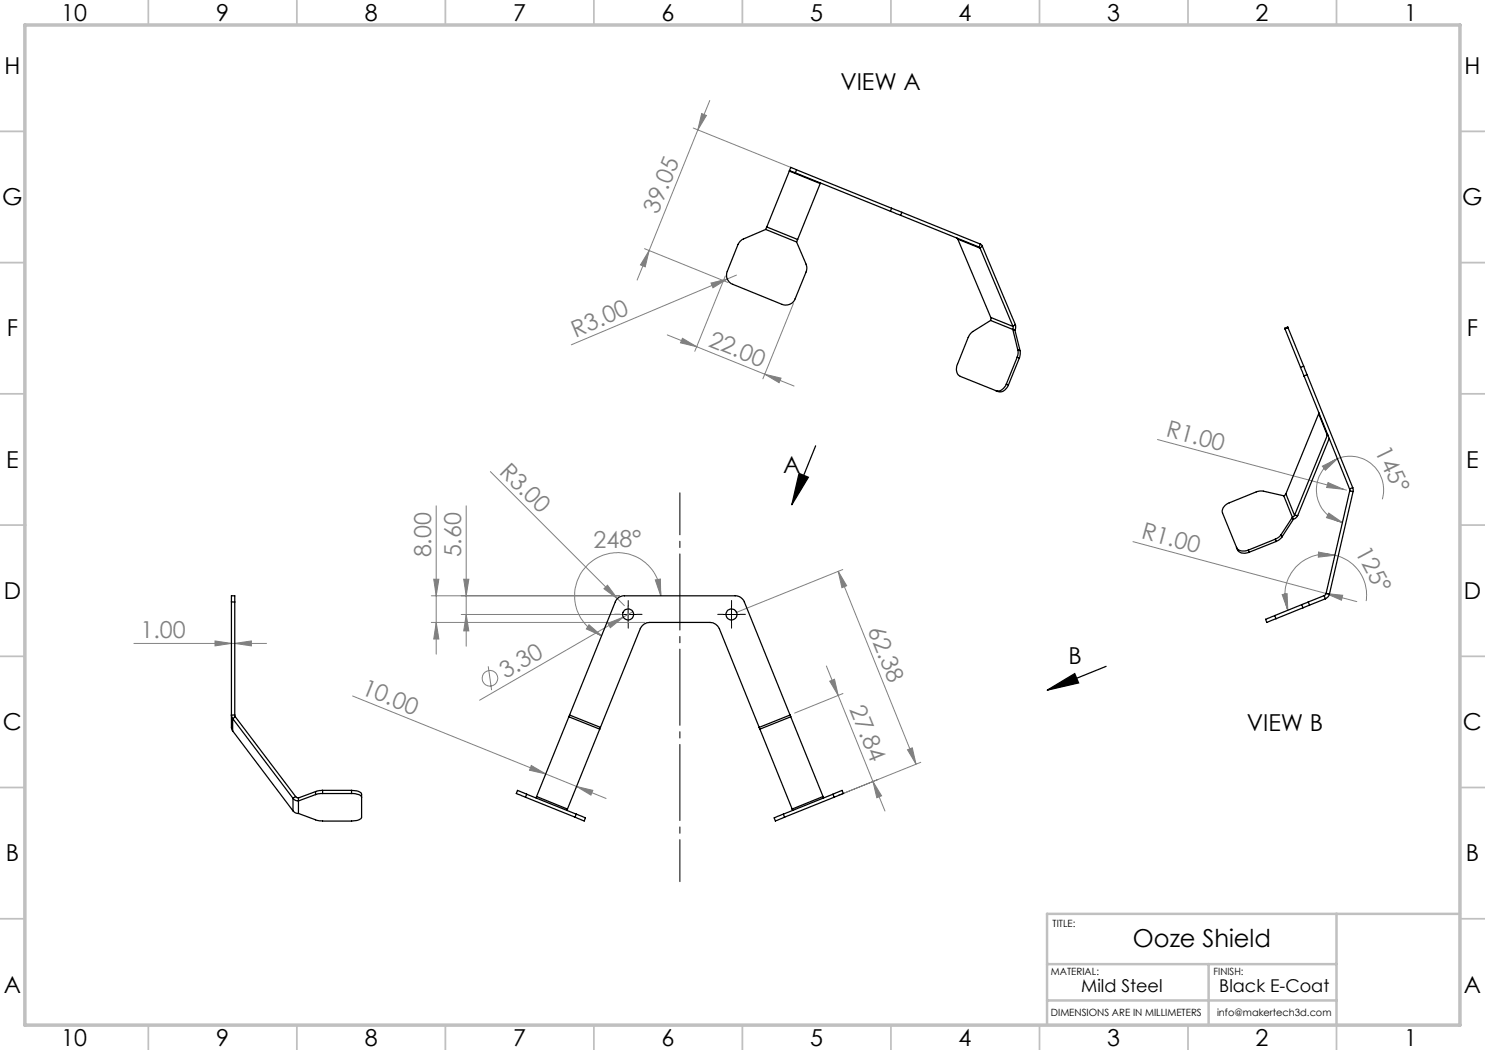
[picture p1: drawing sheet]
<svg xmlns="http://www.w3.org/2000/svg" width="297mm" height="210mm" viewBox="0 0 297 210" stroke-linecap="round" stroke-linejoin="round" font-family="sans-serif">
<g fill="none" stroke="#808080" stroke-width=".2">
<path d="M138.6 25.6l19.8 8M140.3 22.7l1 .4-1.7 2.9zM142 20.1l-12.2 30M128.9 49.7l16.7 6.8M129.8 50.1l-2.4 5.9M129.8 50.1l-.8 3.3-.9-.4zM142.2 56.6l3.3-.8-2.9 1.8zM145.1 55.2l-6.1 15.1M145.5 55.8l-31.2 13.2M147.3 55l-1.8 .8M133.5 67l5.8 2.3M136.5 67.7l2.8 1.6-3.2-.7z"/>
<path d="M139.3 69.3l19.5 7.9M153 74.9l3.2 .7-.4 .9zM158.7 60.7l-6.1 15.1M98.1 94.3l25.4 25.4M231.5 87.9l37.2 10M264.5 93.2l3-1.5-2.4 2.3zM265.6 96.5l3.1 1.4-3.4-.4zM267.5 91.7a6.7 6.7 0 0 0-4.2 6.8 6.7 6.7 0 0 0 5.2 6M267.5 91.7a6.7 6.7 0 0 1 7 1.3 6.7 6.7 0 0 1 2 6.9M268.7 97.9l.6 .1M86.3 119.2h37.6M86.7 115.8h1.1l-.6 3.4z"/>
<path d="M87.2 101.2v29.6M92.7 115.8h1.1l-.6 3.4zM93.2 101.2v28M120.8 117.7l.7-.7 2 2.7zM123.5 119.7l1.4 1.4M131.1 116l1-.2 .1 3.4zM132.2 119.2a8.6 8.6 0 0 0-13.5-7.2 8.6 8.6 0 0 0 1.6 15.1M167.6 114.3l1.7 2.8-.9 .4zM167.6 114.3l15.6 38.5M168.6 113.9l-21.4 8.6M226.6 108.3l38.6 10.4M256.4 118.9l1-.2 .2 3.4z"/>
<path d="M263.7 110.4l3.3 .6-3.3 .4zM265.2 118.7l3.3 .4-.2 .9zM265.2 118.7l6.2 1.6M265.7 102.6l2.8 1.9-3.2-1zM267 111a8.2 8.2 0 0 0-9.4 11.1M267 111a8.1 8.1 0 0 1 6.2 9.2M26.8 128.7h26.5M43 128.2l3.3 .5-3.3 .5zM47 128.7l3.3-.5v1zM70.5 139.2l44.8 18.1M86.3 124.5h42.6M87.2 124.5l.6 3.3h-1.1z"/>
<path d="M92.3 122.9h32.3M93.2 122.9l.6 3.3h-1.1zM97.6 133.3l.7 4.7M117.8 124.9l2.5 2.2-3-1.3zM121.6 124.7l3.1-1.3-2.6 2.1zM124.7 123.4l-28.8 16.6M126.6 122.3l-1.9 1.1M165.3 133.2l9.3 23.1M165.9 136.2l1-.4 .7 3.3zM168.6 138.7l-9.7 3.9M106.3 153.1l2.8 1.7-3.2-.8zM115.3 157.3l3.3 .8-.4 .9z"/>
<path d="M115.3 157.3l5.9 2.4M174.6 156.3l1.7 2.9-.9 .4zM174.6 156.3l2.4 5.9M181.5 150l1-.4 .7 3.2zM184.1 152.5l-16.4 6.6"/>
<circle cx="98" cy="135.7" r="1.56"/>
</g>
<path d="M159.8 94.7l1.9 .8-3.3 5.5zM163.1 89.2l-4.7 11.8M209.4 138l5.5-3.3 .8 1.9zM221.2 133.3l-11.8 4.7" fill="none" stroke="#000" stroke-width=".25"/>
<path d="M136 98.6v77.7" fill="none" stroke="#000" stroke-width=".2" stroke-dasharray="15.2 1.3 1.3 1.3" stroke-dashoffset="6.8"/>
<path d="M124 122.9h-1.1M125.6 121.2v-1.1M125.6 124.5v1.1M127.3 122.9h1.1M144.6 122.9h-1.1M146.3 121.2v-1.1M146.3 124.5v1.1M148 122.9h1.1" fill="none" stroke="#000" stroke-width=".2" stroke-dasharray="15.2 1.3 1.3 1.3"/>
<path d="M124 122.9h3.3M125.6 121.2v3.4M144.6 122.9h3.4M146.3 121.2v3.4" fill="none" stroke="#000" stroke-width=".2"/>
<g fill="none" stroke="#c0c0c0" stroke-width=".35">
<path d="M29.7 0v5M59.4 0v5M89.1 0v5M118.8 0v5M148.5 0v5M178.2 0v5M207.9 0v5M237.6 0v5M267.3 0v5M0 26.3h5M292 26.3h5M0 52.5h5"/>
<path d="M292 52.5h5M0 78.8h5M292 78.8h5M0 105h5M5 105h.1M292 105h.1M292 105h5M0 131.3h5M292 131.3h5M0 157.5h5M292 157.5h5M0 183.8h5"/>
<path d="M292 183.8h5M29.7 205v5M59.4 205v5M89.1 205v5M118.8 205v5M148.5 205h.1M148.5 205v5M178.2 205v5M207.9 205v5M237.6 205v5M267.3 205v5"/>
</g>
<path d="M209.4 192.8h57.9M241.7 192.8v12.2M267.3 182.8v22.2M292 182.8h-82.6v22.2M209.4 200.1h57.9" fill="none" stroke="#c0c0c0" stroke-width=".5"/>
<path d="M5 5h287v200h-287z" fill="none" stroke="#c0c0c0" stroke-width=".7"/>
<path d="M159.8 94.7l1.9 .8-3.3 5.5zM209.4 138l5.5-3.3 .8 1.9z" fill="#000"/>
<g fill="#808080">
<path d="M120.8 117.7l.7-.7 2 2.7z"/>
<path d="M265.6 96.5l3.1 1.4-3.4-.4z"/>
<path d="M265.2 118.7l3.3 .4-.2 .9z"/>
<path d="M142.2 56.6l3.3-.8-2.9 1.8z"/>
<path d="M121.6 124.7l3.1-1.3-2.6 2.1z"/>
<path d="M181.5 150l1-.4 .7 3.2zM167.6 114.3l1.7 2.8-.9 .4zM174.6 156.3l1.7 2.9-.9 .4zM165.9 136.2l1-.4 .7 3.3z"/>
<path d="M264.5 93.2l3-1.5-2.4 2.3zM265.7 102.6l2.8 1.9-3.2-1z"/>
<path d="M263.7 110.4l3.3 .6-3.3 .4zM256.4 118.9l1-.2 .2 3.4z"/>
<path d="M47 128.7l3.3-.5v1zM43 128.2l3.3 .5-3.3 .5z"/>
<path d="M117.8 124.9l2.5 2.2-3-1.3zM131.1 116l1-.2 .1 3.4z"/>
<path d="M140.3 22.7l1 .4-1.7 2.9zM129.8 50.1l-.8 3.3-.9-.4z"/>
<path d="M86.7 115.8h1.1l-.6 3.4zM87.2 124.5l.6 3.3h-1.1zM92.7 115.8h1.1l-.6 3.4zM93.2 122.9l.6 3.3h-1.1z"/>
<path d="M106.3 153.1l2.8 1.7-3.2-.8zM115.3 157.3l3.3 .8-.4 .9zM136.5 67.7l2.8 1.6-3.2-.7zM153 74.9l3.2 .7-.4 .9z"/>
</g>
<g fill="none" stroke="#000" stroke-width=".25">
<path d="M157.9 34.2l6.1 2.5M157.9 34.2l-4.5 11.2M157.9 34.1l1.2 .5M157.9 34.1v.1M159.1 34.6l19 7.7M159.3 34l-1.1-.5-.3 .6M159.3 34l-.2 .6M159.3 34l19 7.7M164 36.7l-4.5 11.2M164.1 36.6l-.1 .1M153.1 45.9l-4.6 2-.4 .3-.5 .7-2.1 5.4a1.93 1.93 0 0 0 1 2.6l9.9 4a2.02 2.02 0 0 0 2.6-1.1l2.4-6-.2-1-1.9-4.4M153.1 45.9l6.2 2.5"/>
<path d="M153.4 45.4l-.3 .5M153.4 45.4l6.1 2.5M159.5 47.9l-.2 .5M178.1 42.3l2 .8M178.3 41.7l2.1 .8M178.3 41.7l-.2 .6M180.1 43.1l15.7 6.3M180.4 42.5l-.3 .6M180.4 42.5l15.7 6.3M191.4 47.6l.2 .2M191.6 47.8l4.4 1.8M191.6 47.8l6.6 15.7"/>
<path d="M195.8 49.4l.2 .2M196 49.6l6.6 15.7M196.1 48.8l.4 .4M196.1 48.8l-.3 .6M196.5 49.2l-.5 .4M196.5 49.2l6.6 15.7M198.1 64.1l-3.5 2.2-.6 .5-2.5 6.1a1.85 1.85 0 0 0 .6 2.4l7.1 2.8M198.1 64.1l4.5 1.8M198.2 63.5l-.1 .6M198.2 63.5l4.4 1.8M201.3 76.8a1.85 1.85 0 0 1-2.1 1.3M201.3 76.8l.4 .2"/>
<path d="M201.7 77a1.71 1.71 0 0 1-2.5 1.1M202.6 65.9l1 4M202.6 65.9l.4 .2M202.6 65.3v.6M203 66.1l1 4M203.1 64.9v.7l-.1 .5M203.1 64.9l-.5 .4M203.4 71.4l-2.1 5.4M203.4 71.4l.5 .2M203.6 69.9v.8l-.2 .7M203.6 69.9l.4 .2M203.9 71.6l-2.2 5.4"/>
<path d="M204 70.1v.8l-.1 .7M257 65.8l3.1 7.7M257.6 65.5v-.1l-.7 .2 .1 .2M257.6 65.5l-.6 .3M257.6 65.5l3.1 7.7M260.1 73.5l.7 1.7M260.7 73.2l.7 1.7M260.7 73.2l-.6 .3M260.8 75.2l9.1 22.6M261.4 74.9l-.6 .3M261.4 74.9l9.1 22.6M256.8 99.2l-4.1-1h-.7l-.6 .1-5.5 2.3a1.86 1.86 0 0 0-1.4 2l2.8 6.9"/>
<path d="M256.8 99.2l1.7 4.3M257.2 98.8l-.4 .4M257.2 98.8l1.7 4.3M263.7 82.5v.3M263.7 82.8l1.8 4.3M263.7 82.8l-6.5 16M265.5 86.7v.4M265.5 87.1h.1M265.5 87.1l-6.6 16M265.9 87.7l-6.4 15.4M269.9 97.8v.4M269.9 98.2l.7 .1"/>
<path d="M269.9 98.2l-4.7 20.5M270.5 97.5l.1 .8M270.5 97.5l-.6 .3M270.6 98.3l-4.7 20.5M247.3 109.5a1.73 1.73 0 0 0 2.4 .5M247.3 109.5a1.67 1.67 0 0 0 2.5 .9M249.7 110l.1 .4M255.1 107.8l-5.4 2.2M255.1 107.8l.1 .5M255.2 108.3l-5.4 2.1M256.2 106.9l-.3 .4-.8 .5M256.2 106.9l.2 .5"/>
<path d="M256.4 107.4l-.5 .5-.7 .4M258.5 103.5l-2.3 3.4M258.5 103.5l.2 .4M258.7 103.9l-2.3 3.5M258.9 103.1l-.4 .4M258.9 103.1h.6M259.5 103.1l-.4 .6-.4 .2M264.8 119.1l.3 .7M264.8 119.1l-3.1 1.3M265.1 119.8l-3.2 1.2M265.2 118.7l-.4 .4M265.2 118.7l.7 .1"/>
<path d="M265.9 118.8a1.37 1.37 0 0 1-.8 1M46.3 120.4v25.2l.2 .6M46.3 120.4v-1.2h.7v1.2M46.3 120.4h.7M47 120.4v22.6M255 123.1l-1.9 .8 .3 .6 1.8-.8M255 123.1l.2 .6M260.3 120.9l-5.3 2.2M260.3 120.9l.3 .7M260.6 121.6l-5.4 2.1M261.7 120.4l-1.4 .5M261.7 120.4l.2 .6"/>
<path d="M261.9 121l-1.3 .6M46.5 143.7l12.1 16M46.5 146.2l12.1 16M46.5 143.7v2.5M47 143h-.7l.2 .7M47 143l.1 .4M47.1 143.4l-.6 .3M47.1 143.4l12 15.9M58.6 159.7v2.5M59.1 159.3l.6 .3M59.1 159.3l-.5 .4M59.7 159.6v3.1"/>
<path d="M63.1 158.9l-3.4 1.3-.5-.1-.6-.4M63.1 158.3v.6M63.1 158.3l-3.4 1.3M64.5 158.7l-1.4 .2M64.5 158.1l-1.4 .2M64.5 158.7h5.8M64.5 158.1v.6M64.5 158.1h5.8M70.3 158.7a2.08 2.08 0 0 1 2 .7M70.3 158.1a2.31 2.31 0 0 1 2 .6v4.7a1.56 1.56 0 0 1-1.6 .8h-6.8l-4.2-1.5M70.3 158.1v.6M105.1 159.4l9.9 4"/>
<path d="M105.3 158.8l-1.8-.7-.2 .6 1.8 .7M105.3 158.8l-.2 .6M105.3 158.8l10 4M107.3 159.3l-.1 .3M107.3 159.3l6.2 2.5M113.8 143.4l-6.5 15.9M113.8 143.4l6.1 2.4M113.9 143l-.1 .4M113.9 143l9.1-22.6a1.85 1.85 0 0 1 1.9-1.2h22.1a1.93 1.93 0 0 1 1.9 1.2l9.1 22.6M113.9 143l6.2 2.5M119.9 145.8l-6.4 16M120.1 145.5l-.2 .3"/>
<path d="M120.1 145.5l8-19.8a2.08 2.08 0 0 1 1.8-1.2h12.1a2.08 2.08 0 0 1 1.9 1.2l7.9 19.8M151.8 145.5l.2 .3M152 145.8l6.4 16M158 143l.2 .4M158 143l-6.2 2.5M158.2 143.4l-6.2 2.4M158.2 143.4l6.4 15.9M164.6 159.3l.1 .3M164.6 159.3l-6.2 2.5M166.6 158.8l1.8-.7 .3 .6-1.9 .7M166.6 158.8l.2 .6M166.6 158.8l-9.9 4"/>
<path d="M166.8 159.4l-9.9 4M58.6 162.2l.6 .4 .5 .1M113.5 161.8l-.1 .3M115.3 162.8l1.8 .8-.3 .6-1.8-.8M115.3 162.8l-.3 .6M156.7 162.8l-1.9 .8 .3 .6 1.8-.8M156.7 162.8l.2 .6M158.4 161.8l.1 .3"/>
<circle cx="125.6" cy="122.9" r="1.11"/>
<circle cx="146.3" cy="122.9" r="1.11"/>
</g>
<text font-size="4.9" x="226.6" y="189.4">Ooze Shield</text>
<g font-size="4.7">
<text x="12.2" y="4.2">10</text>
<text x="43.2" y="4.2">9</text>
<text x="72.9" y="4.2">8</text>
<text x="102.6" y="4.2">7</text>
<text x="132.3" y="4.2">6</text>
<text x="162" y="4.2">5</text>
<text x="191.7" y="4.2">4</text>
<text x="221.4" y="4.2">3</text>
<text x="251.1" y="4.2">2</text>
<text x="280.8" y="4.2">1</text>
<text x=".9" y="14.8">H</text>
<text x="168.1" y="17.9">VIEW A</text>
<text x="292.9" y="14.8">H</text>
<text x=".5" y="41">G</text>
<text x="292.4" y="41">G</text>
<text x="1.4" y="67.3">F</text>
<text x="293.4" y="67.3">F</text>
<text x="1.2" y="93.5">E</text>
<text x="156.6" y="94.6">A</text>
<text x="293.2" y="93.5">E</text>
<text x=".8" y="119.8">D</text>
<text x="292.8" y="119.8">D</text>
<text x="213.7" y="132.7">B</text>
<text x=".6" y="146">C</text>
<text x="249.3" y="146.2">VIEW B</text>
<text x="292.6" y="146">C</text>
<text x="1.2" y="172.3">B</text>
<text x="293.2" y="172.3">B</text>
<text x=".8" y="198.5">A</text>
<text x="292.8" y="198.5">A</text>
<text x="12.2" y="209.2">10</text>
<text x="43.2" y="209.2">9</text>
<text x="72.9" y="209.2">8</text>
<text x="102.6" y="209.2">7</text>
<text x="132.3" y="209.2">6</text>
<text x="162" y="209.2">5</text>
<text x="191.7" y="209.2">4</text>
<text x="221.4" y="209.2">3</text>
<text x="251.1" y="209.2">2</text>
<text x="280.8" y="209.2">1</text>
</g>
<g font-size="4.7" fill="#808080">
<text x="131.6" y="43" transform="rotate(-68 131.6 43)">39.05</text>
<text x="115.1" y="67.5" transform="rotate(-23 115.1 67.5)">R3.00</text>
<text x="141.5" y="69.1" transform="rotate(22 141.5 69.1)">22.00</text>
<text x="233" y="87.2" transform="rotate(15 233 87.2)">R1.00</text>
<text x="99.7" y="94.5" transform="rotate(45 99.7 94.5)">R3.00</text>
<text x="274.9" y="90.2" transform="rotate(64 274.9 90.2)">145°</text>
<text x="228.1" y="107.7" transform="rotate(15 228.1 107.7)">R1.00</text>
<text x="86.3" y="111.5" transform="rotate(-90 86.3 111.5)">8.00</text>
<text x="92.3" y="111.5" transform="rotate(-90 92.3 111.5)">5.60</text>
<text x="118.7" y="109.5">248°</text>
<text x="271" y="110.4" transform="rotate(62 271 110.4)">125°</text>
<text x="28.1" y="127.7">1.00</text>
<text x="173.5" y="126.1" transform="rotate(68 173.5 126.1)">62.38</text>
<text x="101.1" y="135.8" transform="rotate(-30 101.1 135.8)">3.30</text>
<text x="72.1" y="138.7" transform="rotate(22 72.1 138.7)">10.00</text>
<text x="169.9" y="141.8" transform="rotate(68 169.9 141.8)">27.84</text>
</g>
<g font-size="3.5">
<text x="216.2" y="198.3">Mild Steel</text>
<text x="243.9" y="198.3">Black E-Coat</text>
</g>
<g font-size="2">
<text x="210.5" y="185.4">TITLE:</text>
<text x="210.2" y="195">MATERIAL:</text>
<text x="242.7" y="195">FINISH:</text>
<text x="210.2" y="203.2">DIMENSIONS ARE IN MILLIMETERS</text>
<text x="243.4" y="203.2">info@makertech3d.com</text>
</g>
</svg>
